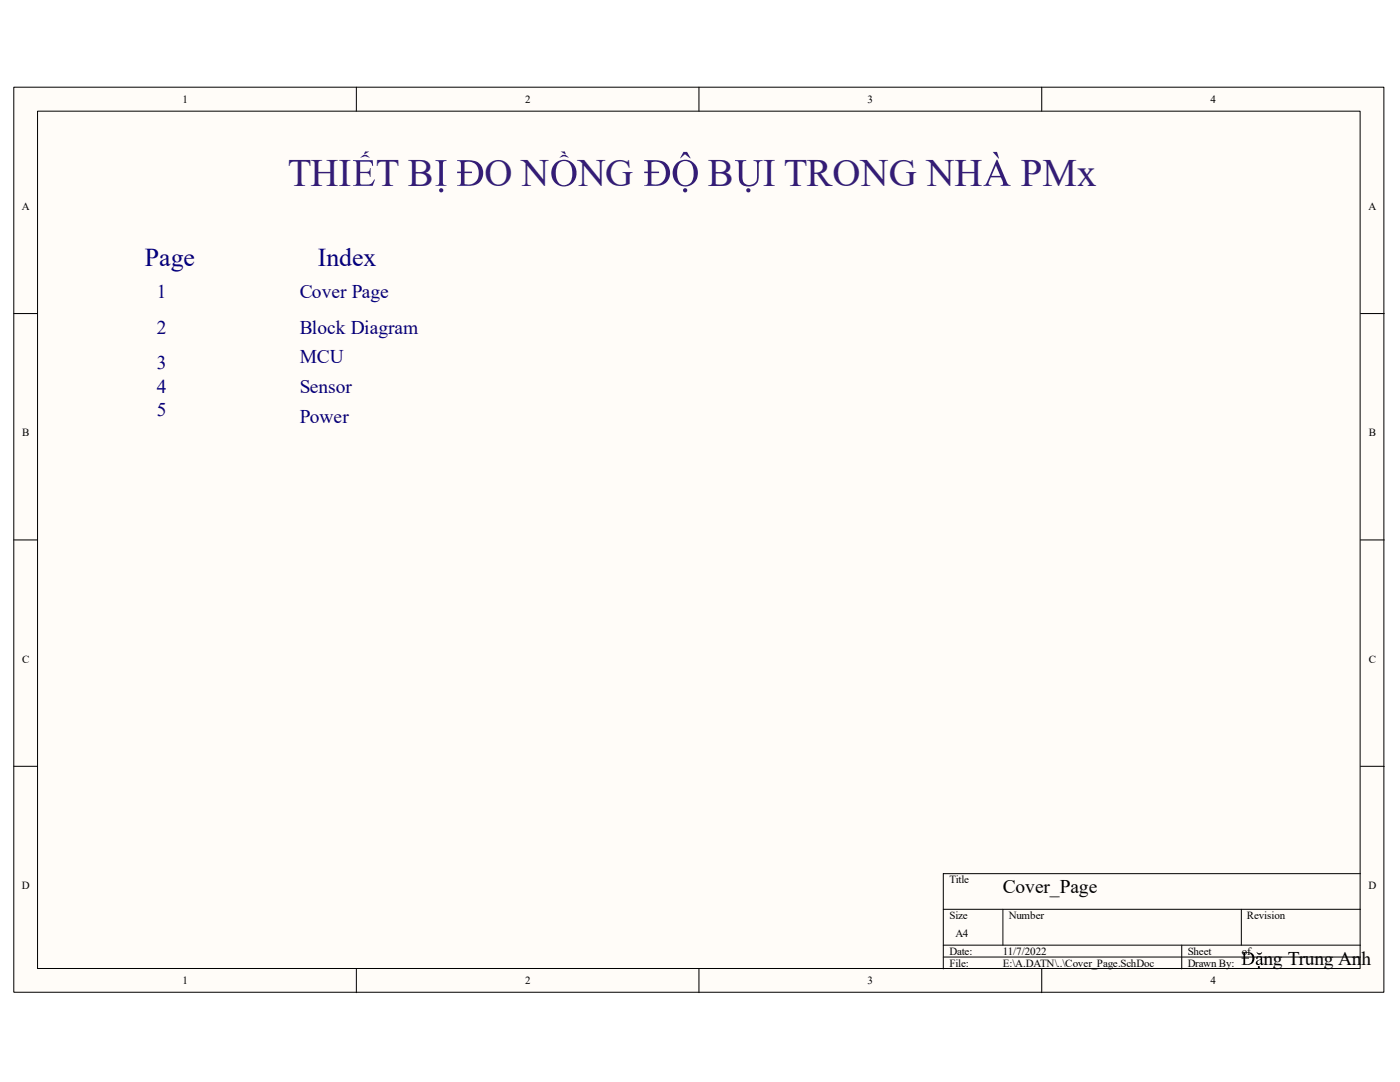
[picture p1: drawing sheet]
<svg xmlns="http://www.w3.org/2000/svg" width="279mm" height="216mm" viewBox="0 0 279 216" stroke-linecap="round" stroke-linejoin="round" font-family="sans-serif">
<path d="M2.8 17.4h273.4v180.6h-273.4z" fill="#fffcf8"/>
<path d="M2.8 17.4h273.4v180.6h-273.4z" fill="none" stroke="#000" stroke-width=".2"/>
<path d="M7.5 22.2h263.9v171.1h-263.9z" fill="#fffcf8"/>
<g fill="none" stroke="#000" stroke-width=".2">
<path d="M71.1 17.4v4.8M139.5 17.4v4.8M207.9 17.4v4.8M7.5 22.2h263.9v171.1h-263.9zM2.8 62.6h4.7M271.5 62.6h4.8M2.8 107.7h4.7M271.5 107.7h4.8M2.8 152.9h4.7M271.5 152.9h4.8M271.5 174.3h-83.2v19M71.1 193.3v4.8"/>
<path d="M139.5 193.3v4.8M188.3 181.4h83.2M188.3 188.6h83.2M188.3 191h83.2M200.2 181.4v7.2M207.9 193.3v4.8M235.8 188.6v4.7M247.7 181.4v7.2"/>
</g>
<g fill="#351c75">
<path d="M70.4 32h4l.1 1.1h-.2a.81 .81 0 0 0-1-.8h-1.4v2l1.6-.1 .2-.2 .1-.5h.2v1.8h-.2a.68 .68 0 0 0-.8-.8h-1.1v2l.1 .3h1.2a1.36 1.36 0 0 0 1.5-1h.1l-.4 1.3h-4v-.1a.58 .58 0 0 0 .6-.2 .58 .58 0 0 0 .2-.6l-.1-3.8-.2-.2-.5-.1zM71.9 31.5l.7-.6h.6l.6 .6a1.75 1.75 0 0 0-1.9 0zM72.9 30.2h.8l-1.1 .6z"/>
<path d="M86.9 32h2.2v.1l-.5 .1-.2 .2v3.8a.57 .57 0 0 0 .1 .6 .57 .57 0 0 0 .6 .2v.1h-2.2v-.1l.5-.1 .3-.4v-3.6a.59 .59 0 0 0-.2-.6 .59 .59 0 0 0-.6-.2zM87.6 38a.45 .45 0 0 1 .9 0 .45 .45 0 0 1-.9 0z"/>
<path d="M91.2 32h2.1a2.59 2.59 0 0 1 3.1 2.4 2.59 2.59 0 0 1-2.8 2.7h-2.4v-.1l.7-.3 .1-.5v-1.7h-.8v-.3h.8v-1.6l-.2-.4-.6-.1zM92.7 32.4v1.8h1.5v.3h-1.5v2.2a2.29 2.29 0 0 0 2.9-1.8 2.29 2.29 0 0 0-2.1-2.6z"/>
<path d="M110.9 32.5a2.62 2.62 0 0 1 4.2 1.6 2.62 2.62 0 0 1-3.4 3 2.76 2.76 0 0 1-.8-4.6zM111.4 32.6a3.3 3.3 0 0 0 .5 4.2 1.68 1.68 0 0 0 2.3-1.7 2.46 2.46 0 0 0-1.3-2.9h-.7zM111.6 31.5l.7-.6h.6l.6 .6a1.68 1.68 0 0 0-1.9 0zM111.9 30.2h.8l.2 .6z"/>
<path d="M128.6 32h2a2.59 2.59 0 0 1 3.1 2.4 2.59 2.59 0 0 1-2.8 2.7h-2.3v-.1l.6-.3 .1-.5v-1.7h-.7v-.3h.7l-.1-1.8-.1-.2-.5-.1zM130 32.4v1.8h1.5v.3h-1.5v2.2a2.29 2.29 0 0 0 2.9-1.8 2.29 2.29 0 0 0-2.1-2.6z"/>
<path d="M135.1 32.5a2.62 2.62 0 0 1 4.2 1.6 2.62 2.62 0 0 1-3.3 3 2.75 2.75 0 0 1-.9-4.6zM135.6 32.6a3.3 3.3 0 0 0 .5 4.2 1.68 1.68 0 0 0 2.3-1.7 2.44 2.44 0 0 0-1.3-2.9h-.7zM136.4 30.3h.7l.7 1.3-1.1-.8-1 .8zM136.3 38a.45 .45 0 0 1 .9 0 .45 .45 0 0 1-.9 0z"/>
<path d="M146.7 32h2.2v.1l-.5 .1-.2 .2v2.7a1.51 1.51 0 0 0 1.5 1.9 1.51 1.51 0 0 0 1.4-2l-.1-2.6-.1-.2-.5-.1v-.1h1.8v.1l-.4 .1-.3 .3-.1 2.5a1.89 1.89 0 0 1-2.4 2.2 1.61 1.61 0 0 1-1.5-1.9l-.1-2.9-.2-.2-.5-.1zM148.9 38a.45 .45 0 0 1 .9 0 .45 .45 0 0 1-.9 0z"/>
<path d="M198.9 31.9h.2l1.9 4.5 .2 .4 .5 .2v.1h-2v-.1l.4-.1 .1-.2-.5-1.3h-2l-.3 .8a.45 .45 0 0 0-.1 .6 .45 .45 0 0 0 .6 .2v.1h-1.6v-.1a.88 .88 0 0 0 .8-.9zM198.8 33l-.9 2.1h1.7zM198.1 30.3h.9l.4 1.3z"/>
</g>
<g fill="#000">
<path d="M247.8 190h1a1.29 1.29 0 0 1 1.6 1.2 1.29 1.29 0 0 1-1.5 1.3h-1.1l.3-.1 .1-.3v-.8h-.4v-.2h.4l-.1-.9zM248.5 190.2v.9h.8v.2h-.8v1.1a1.14 1.14 0 0 0 1.4-1.1 1.14 1.14 0 0 0-1.4-1.1z"/>
<path d="M250.9 190.9a.61 .61 0 0 1 .6-.1 .61 .61 0 0 1 .4 .5v1h.3l-.4 .3-.2-.3a.51 .51 0 0 1-.9 .1 .51 .51 0 0 1 .4-.8l.5-.2v-.3a.35 .35 0 0 0-.5-.2 .35 .35 0 0 0-.2 .5l-.2-.1zM251.1 191.7a.34 .34 0 0 0 0 .6 .34 .34 0 0 0 .5-.1v-.7zM250.8 189.9a.72 .72 0 0 0 1.1 0 .55 .55 0 0 1-.6 .6 .55 .55 0 0 1-.5-.6zM251 193a.25 .25 0 0 1 .5 0 .25 .25 0 0 1-.5 0z"/>
</g>
<g font-size="7.7" fill="#351c75">
<text x="57.4" y="37.1">THI T B</text>
<text x="96.7" y="37.1">O N</text>
<text x="115.3" y="37.1">NG</text>
<text x="141.3" y="37.1">B</text>
<text x="152.2" y="37.1">I TRONG NH</text>
<text x="203.7" y="37.1">PMx</text>
</g>
<g font-size="5.1" fill="#000080">
<text x="28.9" y="53.2">Page</text>
<text x="63.4" y="53.2">Index</text>
</g>
<g font-size="3.9" fill="#000080">
<text x="31.3" y="59.4">1</text>
<text x="59.8" y="59.4">Cover Page</text>
<text x="31.3" y="66.5">2</text>
<text x="59.8" y="66.5">Block Diagram</text>
<text x="31.3" y="73.6">3</text>
<text x="59.8" y="72.4">MCU</text>
<text x="31.3" y="78.4">4</text>
<text x="31.3" y="83.1">5</text>
<text x="59.8" y="78.4">Sensor</text>
<text x="59.8" y="84.4">Power</text>
</g>
<g font-size="3.9">
<text x="200.2" y="178.2">Cover_Page</text>
<text x="252.2" y="192.5">ng Trung Anh</text>
</g>
<g font-size="2.2">
<text x="36.4" y="20.5">1</text>
<text x="104.8" y="20.5">2</text>
<text x="173.1" y="20.5">3</text>
<text x="241.6" y="20.5">4</text>
<text x="4.4" y="41.9">A</text>
<text x="273.1" y="41.9">A</text>
<text x="4.4" y="87.1">B</text>
<text x="273.2" y="87.1">B</text>
<text x="4.4" y="132.2">C</text>
<text x="273.2" y="132.2">C</text>
<text x="4.4" y="177.4">D</text>
<text x="189.5" y="176.2">Title</text>
<text x="273.1" y="177.4">D</text>
<text x="189.5" y="183.4">Size</text>
<text x="201.3" y="183.4">Number</text>
<text x="248.9" y="183.4">Revision</text>
<text x="189.5" y="190.5">Date:</text>
<text x="190.7" y="186.9">A4</text>
<text x="200.1" y="190.5">11/7/2022</text>
<text x="237" y="190.5">Sheet</text>
<text x="247.8" y="190.5">of</text>
<text x="36.4" y="196.4">1</text>
<text x="104.8" y="196.4">2</text>
<text x="173.1" y="196.4">3</text>
<text x="189.5" y="192.9">File:</text>
<text x="200.1" y="192.9">E:\A.DATN\..\Cover_Page.SchDoc</text>
<text x="237" y="192.9">Drawn By:</text>
<text x="241.6" y="196.4">4</text>
</g>
</svg>
